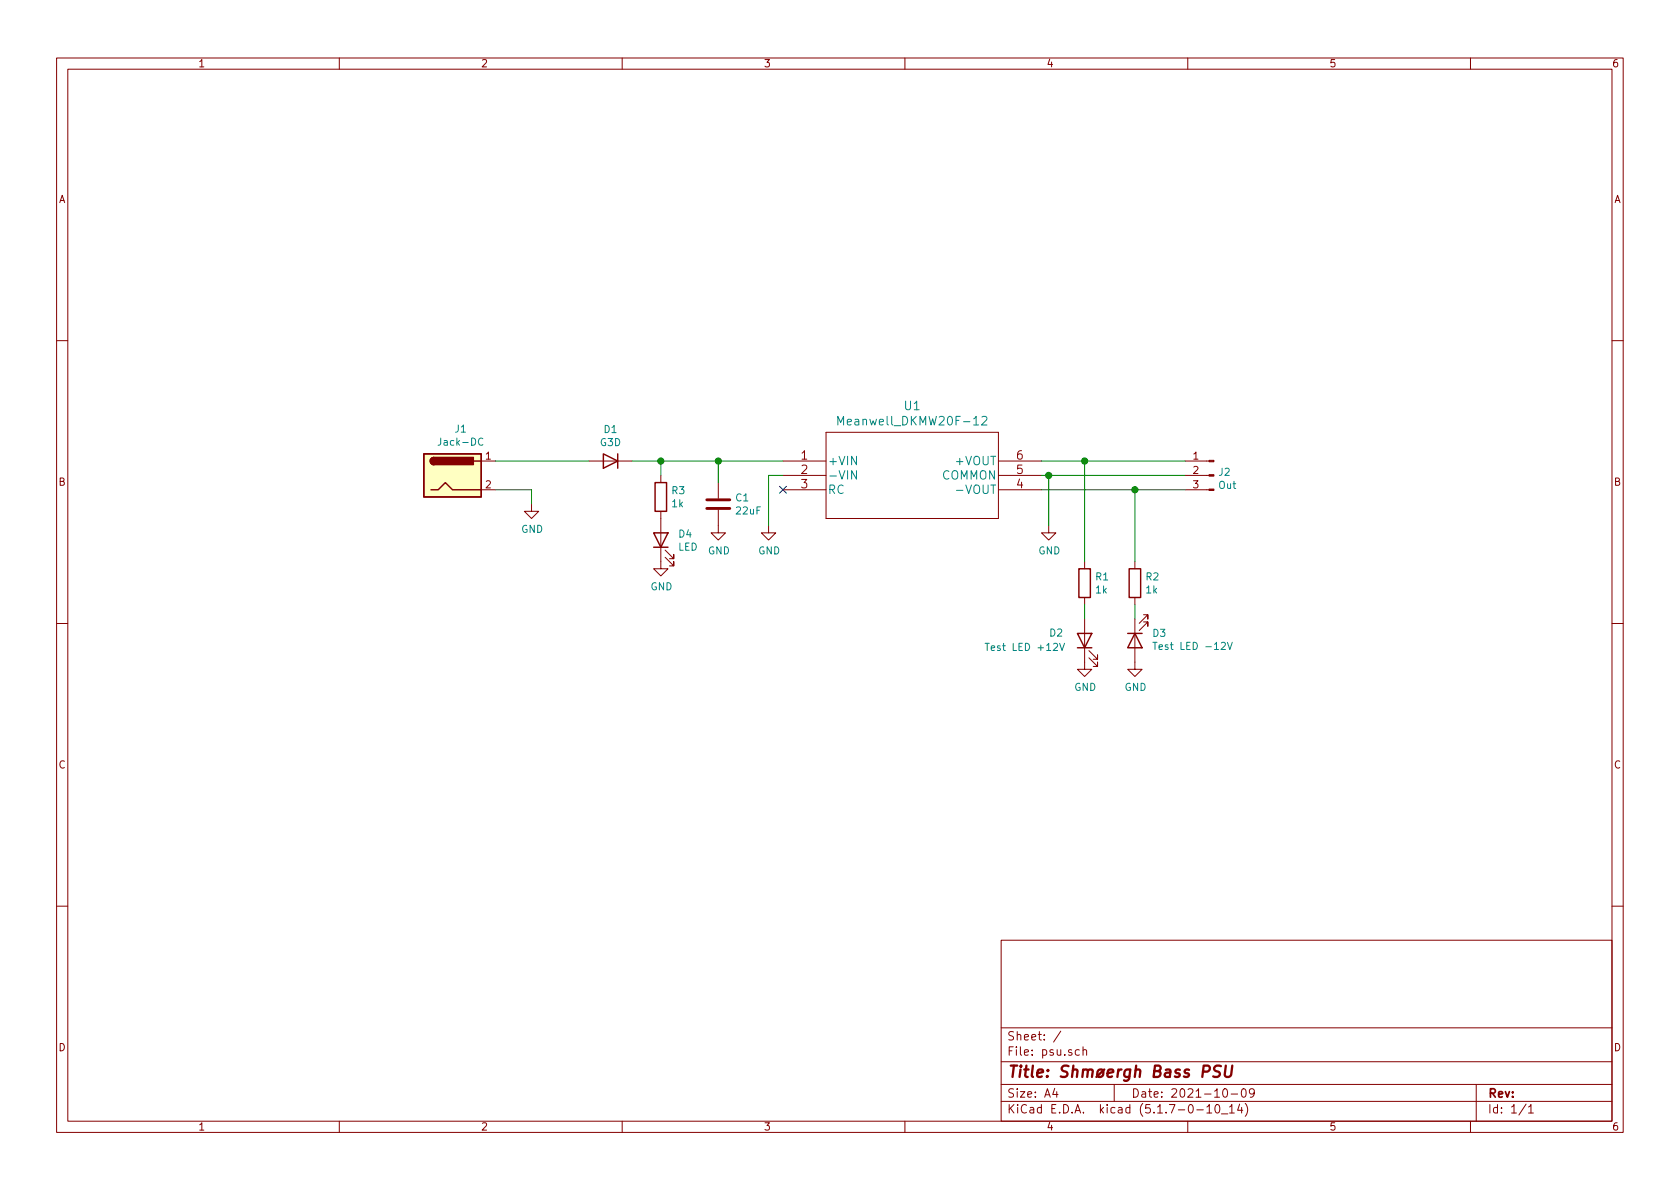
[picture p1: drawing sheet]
EESchema Schematic File Version 4
EELAYER 30 0
EELAYER END
$Descr A4 11693 8268
encoding utf-8
Sheet 1 1
Title "Shmøergh Bass PSU"
Date "2021-10-09"
Rev ""
Comp ""
Comment1 ""
Comment2 ""
Comment3 ""
Comment4 ""
$EndDescr
$Comp
L power:GND #PWR0101
U 1 1
P 3700 3500
F 0 "#PWR0101" H 3700 3250 50  0001 C CNN
F 1 "GND" H 3705 3327 50  0000 C CNN
F 2 "" H 3700 3500 50  0001 C CNN
F 3 "" H 3700 3500 50  0001 C CNN
	1    3700 3500
	1    0    0    -1  
$EndComp
Wire Wire Line
	3450 3400 3700 3400
Wire Wire Line
	3700 3400 3700 3500
$Comp
L Device:D D1
U 1 1
P 4250 3200
F 0 "D1" H 4250 2983 50  0000 C CNN
F 1 "G3D" H 4250 3074 50  0000 C CNN
F 2 "Zimo_Manual_PCB:D_Axial" H 4250 3200 50  0001 C CNN
F 3 "~" H 4250 3200 50  0001 C CNN
	1    4250 3200
	-1   0    0    1   
$EndComp
$Comp
L Device:C C1
U 1 1
P 5000 3500
F 0 "C1" H 5115 3546 50  0000 L CNN
F 1 "22uF" H 5115 3455 50  0000 L CNN
F 2 "Zimo_Manual_PCB:CP_Radial_D5.0mm_P2.50mm" H 5038 3350 50  0001 C CNN
F 3 "~" H 5000 3500 50  0001 C CNN
	1    5000 3500
	1    0    0    -1  
$EndComp
Wire Wire Line
	5000 3350 5000 3200
Connection ~ 5000 3200
Wire Wire Line
	5000 3200 5450 3200
$Comp
L power:GND #PWR0102
U 1 1
P 5000 3650
F 0 "#PWR0102" H 5000 3400 50  0001 C CNN
F 1 "GND" H 5005 3477 50  0000 C CNN
F 2 "" H 5000 3650 50  0001 C CNN
F 3 "" H 5000 3650 50  0001 C CNN
	1    5000 3650
	1    0    0    -1  
$EndComp
$Comp
L power:GND #PWR0103
U 1 1
P 5350 3650
F 0 "#PWR0103" H 5350 3400 50  0001 C CNN
F 1 "GND" H 5355 3477 50  0000 C CNN
F 2 "" H 5350 3650 50  0001 C CNN
F 3 "" H 5350 3650 50  0001 C CNN
	1    5350 3650
	1    0    0    -1  
$EndComp
Wire Wire Line
	5450 3300 5350 3300
Wire Wire Line
	5350 3300 5350 3650
$Comp
L Connector:Conn_01x03_Male J2
U 1 1
P 8450 3300
F 0 "J2" H 8422 3324 50  0000 R CNN
F 1 "Out" H 8422 3233 50  0000 R CNN
F 2 "Zimo_Manual_PCB:NSL25_01x03_Vertical" H 8450 3300 50  0001 C CNN
F 3 "~" H 8450 3300 50  0001 C CNN
	1    8450 3300
	-1   0    0    -1  
$EndComp
$Comp
L Device:R R1
U 1 1
P 7550 4050
F 0 "R1" H 7620 4096 50  0000 L CNN
F 1 "1k" H 7620 4005 50  0000 L CNN
F 2 "Zimo_Manual_PCB:R_Axial_DIN0207_L6.3mm_D2.5mm_P7.62mm_Horizontal" V 7480 4050 50  0001 C CNN
F 3 "~" H 7550 4050 50  0001 C CNN
	1    7550 4050
	1    0    0    -1  
$EndComp
$Comp
L Device:LED D2
U 1 1
P 7550 4450
F 0 "D2" V 7600 4700 50  0000 R CNN
F 1 "Test LED +12V" V 7500 5150 50  0000 R CNN
F 2 "Zimo_Manual_PCB:NSL25_01x02_Vertical" H 7550 4450 50  0001 C CNN
F 3 "~" H 7550 4450 50  0001 C CNN
	1    7550 4450
	0    -1   -1   0   
$EndComp
$Comp
L power:GND #PWR0105
U 1 1
P 7550 4600
F 0 "#PWR0105" H 7550 4350 50  0001 C CNN
F 1 "GND" H 7555 4427 50  0000 C CNN
F 2 "" H 7550 4600 50  0001 C CNN
F 3 "" H 7550 4600 50  0001 C CNN
	1    7550 4600
	1    0    0    -1  
$EndComp
Wire Wire Line
	7550 4300 7550 4200
$Comp
L Device:LED D3
U 1 1
P 7900 4450
F 0 "D3" V 7847 4332 50  0000 R CNN
F 1 "Test LED -12V" V 7938 4332 50  0000 R CNN
F 2 "Zimo_Manual_PCB:NSL25_01x02_Vertical" H 7900 4450 50  0001 C CNN
F 3 "~" H 7900 4450 50  0001 C CNN
	1    7900 4450
	0    -1   1    0   
$EndComp
$Comp
L Device:R R2
U 1 1
P 7900 4050
F 0 "R2" H 7970 4096 50  0000 L CNN
F 1 "1k" H 7970 4005 50  0000 L CNN
F 2 "Zimo_Manual_PCB:R_Axial_DIN0207_L6.3mm_D2.5mm_P7.62mm_Horizontal" V 7830 4050 50  0001 C CNN
F 3 "~" H 7900 4050 50  0001 C CNN
	1    7900 4050
	1    0    0    -1  
$EndComp
$Comp
L power:GND #PWR0106
U 1 1
P 7900 4600
F 0 "#PWR0106" H 7900 4350 50  0001 C CNN
F 1 "GND" H 7905 4427 50  0000 C CNN
F 2 "" H 7900 4600 50  0001 C CNN
F 3 "" H 7900 4600 50  0001 C CNN
	1    7900 4600
	1    0    0    -1  
$EndComp
Wire Wire Line
	7900 4300 7900 4200
$Comp
L Device:R R3
U 1 1
P 4600 3450
F 0 "R3" H 4670 3496 50  0000 L CNN
F 1 "1k" H 4670 3405 50  0000 L CNN
F 2 "Zimo_Manual_PCB:R_Axial_DIN0207_L6.3mm_D2.5mm_P7.62mm_Horizontal" V 4530 3450 50  0001 C CNN
F 3 "~" H 4600 3450 50  0001 C CNN
	1    4600 3450
	1    0    0    -1  
$EndComp
$Comp
L Device:LED D4
U 1 1
P 4600 3750
F 0 "D4" V 4639 3632 50  0000 R CNN
F 1 "LED" V 4548 3632 50  0000 R CNN
F 2 "Zimo_Manual_PCB:NSL25_01x02_Vertical" H 4600 3750 50  0001 C CNN
F 3 "~" H 4600 3750 50  0001 C CNN
	1    4600 3750
	0    -1   -1   0   
$EndComp
$Comp
L power:GND #PWR01
U 1 1
P 4600 3900
F 0 "#PWR01" H 4600 3650 50  0001 C CNN
F 1 "GND" H 4605 3727 50  0000 C CNN
F 2 "" H 4600 3900 50  0001 C CNN
F 3 "" H 4600 3900 50  0001 C CNN
	1    4600 3900
	1    0    0    -1  
$EndComp
Wire Wire Line
	4400 3200 4600 3200
Wire Wire Line
	4600 3300 4600 3200
Connection ~ 4600 3200
Wire Wire Line
	4600 3200 5000 3200
$Comp
L Connector:Jack-DC J1
U 1 1
P 3150 3300
F 0 "J1" H 3207 3625 50  0000 C CNN
F 1 "Jack-DC" H 3207 3534 50  0000 C CNN
F 2 "Zimo_Manual_PCB:NSL25_01x02_Vertical" H 3200 3260 50  0001 C CNN
F 3 "~" H 3200 3260 50  0001 C CNN
	1    3150 3300
	1    0    0    -1  
$EndComp
NoConn ~ 5450 3400
$Comp
L Zimo_Custom_Components:Meanwell_DKMW U1
U 1 1
P 5450 3200
F 0 "U1" H 6350 3587 60  0000 C CNN
F 1 "Meanwell_DKMW20F-12" H 6350 3481 60  0000 C CNN
F 2 "Zimo_Manual_PCB:Meanwell_DKMWx0F_TopView" H 6350 3440 60  0001 C CNN
F 3 "" H 5450 3200 60  0000 C CNN
	1    5450 3200
	1    0    0    -1  
$EndComp
Wire Wire Line
	7250 3200 7550 3200
Wire Wire Line
	7550 3200 7550 3900
Wire Wire Line
	7550 3200 8250 3200
Connection ~ 7550 3200
Wire Wire Line
	7250 3300 7300 3300
Wire Wire Line
	7250 3400 7900 3400
Wire Wire Line
	7900 3900 7900 3400
Connection ~ 7900 3400
Wire Wire Line
	7900 3400 8250 3400
$Comp
L power:GND #PWR0104
U 1 1
P 7300 3650
F 0 "#PWR0104" H 7300 3400 50  0001 C CNN
F 1 "GND" H 7305 3477 50  0000 C CNN
F 2 "" H 7300 3650 50  0001 C CNN
F 3 "" H 7300 3650 50  0001 C CNN
	1    7300 3650
	1    0    0    -1  
$EndComp
Wire Wire Line
	7300 3650 7300 3300
Connection ~ 7300 3300
Wire Wire Line
	7300 3300 8250 3300
Wire Wire Line
	3450 3200 4100 3200
$EndSCHEMATC
